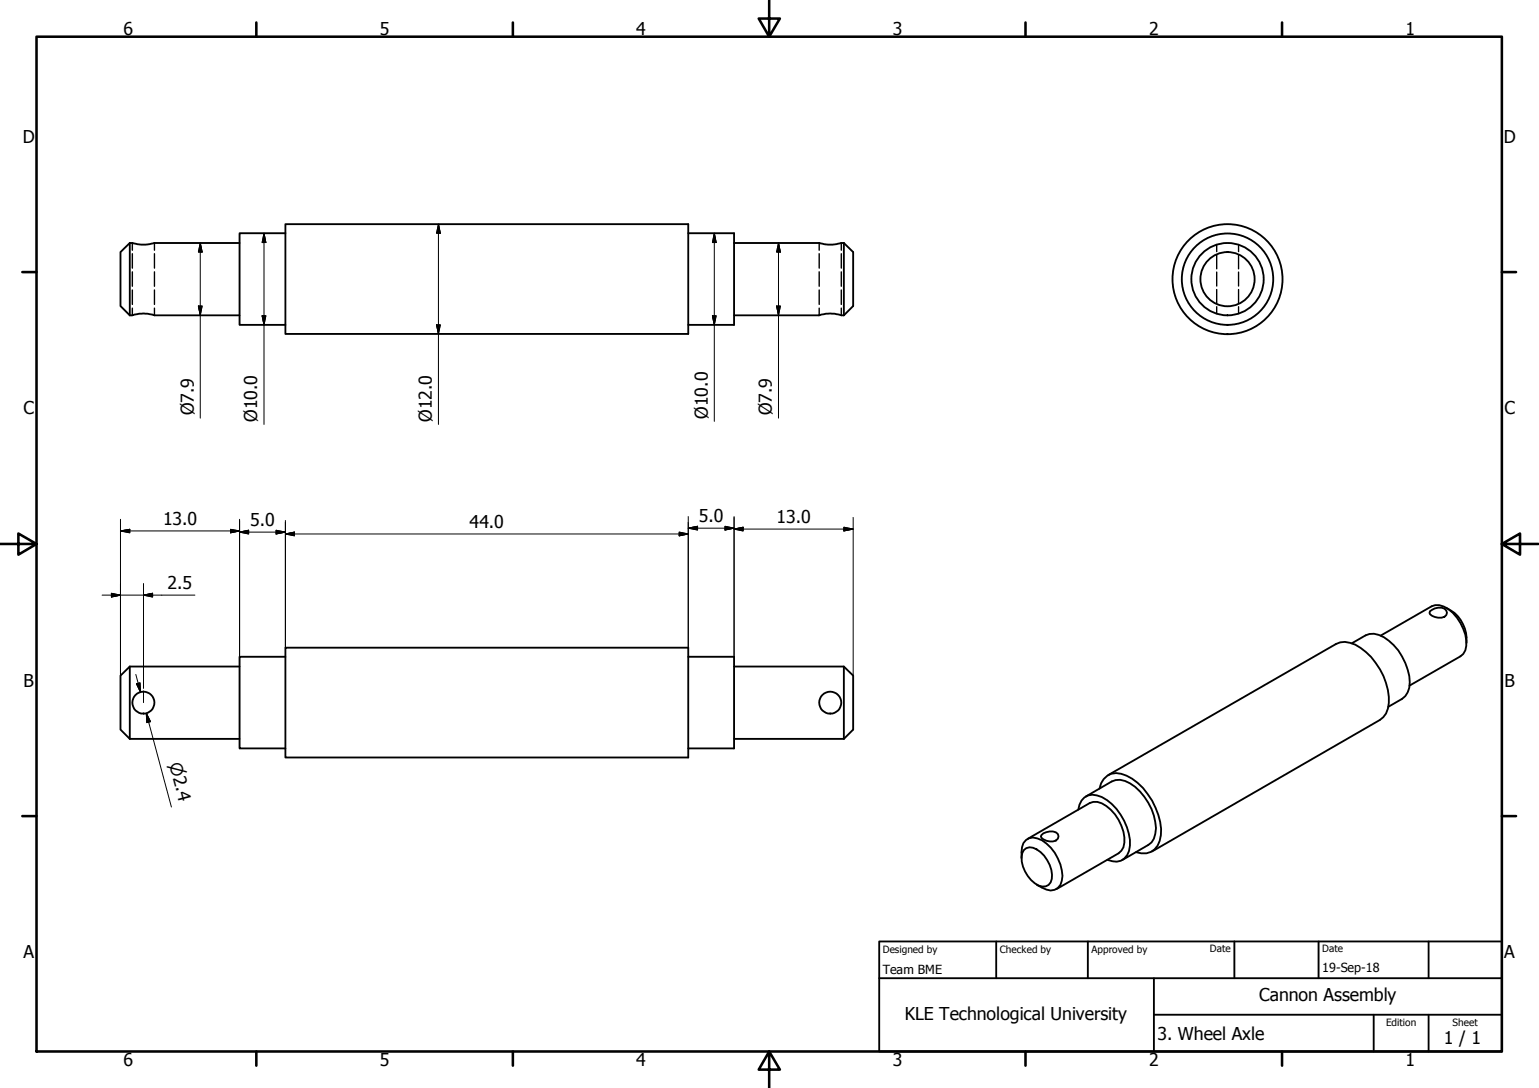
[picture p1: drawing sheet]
<svg xmlns="http://www.w3.org/2000/svg" width="420mm" height="297mm" viewBox="0 0 420 297" stroke-linecap="round" stroke-linejoin="round" font-family="sans-serif">
<!-- layer: Visible (ISO) -->
<g fill="none" stroke="#000" stroke-width=".51">
<path d="M35.4 66.3l-2.5 2.5v14.8l2.5 2.5M35.4 66.3h.7a10.5 10.5 0 0 0 6.1 0h23.2M35.4 66.3v19.8M77.9 61.2h110v30h-110zM77.9 63.7h-12.5v25h12.5M187.9 63.7h12.5v25h-12.5M200.4 66.3h23.2a10.5 10.5 0 0 0 6.1 0h.7M230.4 66.3l2.5 2.5v14.8l-2.5 2.5M230.4 66.3v19.8M35.4 86.1h.7a9.2 9.2 0 0 1 6.1 0h23.2M200.4 86.1h23.2a9.2 9.2 0 0 1 6.1 0h.7M77.9 176.8h110v30h-110z"/>
<path d="M77.9 179.3h-12.5v25h12.5M187.9 179.3h12.5v25h-12.5M369.1 175.6l3.7-2.1a5 5 0 0 1 5 .5 15.3 15.3 0 0 1 6.9 13.8l-.4 1.2-.6 1-.9 .8-3.8 2.2M376.9 173.5l13.9-8a4.4 4.4 0 0 1 4.6 .8 12.5 12.5 0 0 1 4.9 10l-.3 1.2-.5 1-.8 .7-13.9 8M390.4 166.9a3.9 3.9 0 0 1 3.9-.7 1.23 1.23 0 0 1 .7 1.1 1.23 1.23 0 0 1-.7 1.1 3.8 3.8 0 0 1-3.9-.7zM394.8 165.9a9.5 9.5 0 0 1 5.6 9.7M35.4 182l-2.5 2.5v14.7l2.5 2.5M35.4 182v19.7M35.4 182h30M200.4 182h30l2.5 2.5v14.7l-2.5 2.5M230.4 182v19.7M35.4 201.7h30"/>
<path d="M200.4 201.7h30M296.4 217.5l7.1-4.2a4.9 4.9 0 0 1 5 .6 15.9 15.9 0 0 1 7.1 12.2 5 5 0 0 1-2.1 4.6l-7.1 4.1M300.2 215.3a4.8 4.8 0 0 1 7.3-3.5 18 18 0 0 1 9.4 16.2 4.9 4.9 0 0 1-6.8 4.6M302.5 211.6l62.2-35.8a6.1 6.1 0 0 1 6.8 1.1 18.4 18.4 0 0 1 7.7 15 5.4 5.4 0 0 1-2.5 4.7l-62.2 35.9M278.9 234.3a5.8 5.8 0 0 1 1.2-5 3.6 3.6 0 0 1 4.4 .1 12.3 12.3 0 0 1 5.6 9.7 3.5 3.5 0 0 1-3.3 4l-1.1-.2-2.7-1.4M279.5 232.1a2.58 2.58 0 0 1 3.5-.2 8.9 8.9 0 0 1 4.1 8.1 2.37 2.37 0 0 1-3.5 1.8 8.6 8.6 0 0 1-4.5-8.9zM280.5 229l17-9.7a4.2 4.2 0 0 1 4.6 .8 11.5 11.5 0 0 1 4.6 11.2l-.6 1-.7 .7-17 9.7M284.4 228a3.4 3.4 0 0 1 4.4-.3l.2 .6a1.82 1.82 0 0 1-2.4 1.4 2.68 2.68 0 0 1-2.4-1.4zM294.4 221a4.1 4.1 0 0 1 6.4-3.4 15.3 15.3 0 0 1 7.7 13.3 4.1 4.1 0 0 1-6.2 3.8"/>
<circle cx="335.1" cy="76.2" r="7.4"/>
<circle cx="335.1" cy="76.2" r="9.9"/>
<circle cx="335.1" cy="76.2" r="12.5"/>
<circle cx="335.1" cy="76.2" r="15"/>
<circle cx="39.2" cy="191.8" r="2.99"/>
<circle cx="226.7" cy="191.8" r="2.99"/>
</g>
<!-- layer: Hidden (ISO) -->
<g fill="none" stroke="#000" stroke-width=".38">
<path d="M36.1 66.3v2M36.1 69.3v3.9M36.1 74.2v4M36.1 79.2v3.9M42.2 66.3v2M42.2 69.3v3.9M42.2 74.2v4M42.2 79.2v3.9M223.6 66.3v2M223.6 69.3v3.9M223.6 74.2v4M223.6 79.2v3.9"/>
<path d="M229.7 66.3v2M229.7 69.3v3.9M229.7 74.2v4M229.7 79.2v3.9M332.2 66.8v1.9M332.2 69.6v3.8M332.2 74.3v3.8M332.2 79v3.8M338.1 66.8v1.9M338.1 69.6v3.8M338.1 74.3v3.8M338.1 79v3.8"/>
<path d="M36.1 84.1v2M42.2 84.1v2M223.6 84.1v2M229.7 84.1v2M332.2 83.7v1.9M338.1 83.7v1.9"/>
</g>
<!-- layer: Border (ISO) -->
<g fill="none" stroke="#000" stroke-width=".7">
<path d="M10 10h400v277.1h-400zM70 6.1v3.9M140 6.1v3.9M210 0v10l-2.9-4.9h5.8l-2.9 4.9M280 6.1v3.9M350 6.1v3.9M6.1 74.3h3.9M410 74.3h3.9M0 148.5h10l-5-2.8v5.7l5-2.9M410 148.5l5 2.9v-5.7l-5 2.8h10M6.1 222.8h3.9M410 222.8h3.9"/>
<path d="M70 287.1v3.8M140 287.1v3.8M210 287.1l2.9 4.9h-5.8l2.9-4.9v9.9M280 287.1v3.8M350 287.1v3.8"/>
</g>
<!-- layer: Title (ISO) -->
<path d="M240 257h170v30.1h-170zM272 257v10.1M297 257v10.1M337 257v10.1M360 257v10.1M390 257v10.1M240 267.1h170M315 277h95M315 267.1v20M375 277v10.1M390 277v10.1" fill="none" stroke="#000" stroke-width=".51"/>
<!-- layer: Dimension (ISO) -->
<g fill="none" stroke="#000" stroke-width=".27">
<path d="M54.7 66.3l.5 2.5h-1zM54.7 66.3v47.9M72.1 63.7l.5 2.5h-1zM72.1 63.7v52.2M119.7 61.2l.5 2.5h-1zM119.7 61.2v54.7M195 63.7l.5 2.5h-1zM195 63.7v51.3M212.5 66.3l.5 2.5h-1zM212.5 66.3v47.9M54.2 83.6h1l-.5 2.5zM71.6 86.2h1l-.5 2.5z"/>
<path d="M119.2 88.7h1l-.5 2.5zM194.5 86.2h1l-.5 2.5zM212 83.6h1l-.5 2.5zM32.9 145l2.5-.5v1zM32.9 145h32.5M32.9 141.8v42.7M39.2 159.3v28.6M62.9 144.5l2.5 .5-2.5 .5zM65.4 145.3l2.5-.5v1zM65.4 141.8v37.5M65.4 145.3h12.5M75.4 144.8l2.5 .5-2.5 .5z"/>
<path d="M77.9 145.8l2.5-.5v1zM77.9 142.1v34.7M77.9 145.8h110M185.4 145.3l2.5 .5-2.5 .5zM187.9 144.2l2.5-.5v1zM187.9 141v35.8M187.9 144.2h12.5M197.9 143.7l2.5 .5-2.5 .5zM200.4 144.4l2.5-.5v1.1zM200.4 141v38.3M200.4 144.4h32.5M230.4 143.9l2.5 .5-2.5 .6z"/>
<path d="M232.9 141.3v43.2M27.9 162.5h25.3M30.4 162l2.5 .5-2.5 .5zM39.2 162.5l2.5-.5v1zM37.1 184.1l1.3 4.9M37.3 186.7l.9-.3 .2 2.6zM39.2 188.6v3.2M39.9 194.7l1.2 2.3-1 .3zM40.6 197.2l-.7-2.5 6.9 25.6"/>
</g>
<g fill="#000" stroke="#000" stroke-width=".27">
<path d="M54.7 66.3l.5 2.5zM54.7 66.3l.5 2.5h-1zM72.1 63.7l.5 2.5zM72.1 63.7l.5 2.5h-1zM119.7 61.2l.5 2.5zM119.7 61.2l.5 2.5h-1zM195 63.7l.5 2.5zM195 63.7l.5 2.5h-1zM212.5 66.3l.5 2.5zM212.5 66.3l.5 2.5h-1zM54.2 83.6l.5 2.5zM54.2 83.6h1l-.5 2.5z"/>
<path d="M71.6 86.2l.5 2.5zM71.6 86.2h1l-.5 2.5zM119.2 88.7l.5 2.5zM119.2 88.7h1l-.5 2.5zM194.5 86.2l.5 2.5zM194.5 86.2h1l-.5 2.5zM212 83.6l.5 2.5zM212 83.6h1l-.5 2.5zM32.9 145l2.5-.5zM32.9 145l2.5-.5v1zM62.9 145.5l2.5-.5zM62.9 144.5l2.5 .5-2.5 .5z"/>
<path d="M65.4 145.3l2.5-.5zM65.4 145.3l2.5-.5v1zM75.4 145.8l2.5-.5zM75.4 144.8l2.5 .5-2.5 .5zM77.9 145.8l2.5-.5zM77.9 145.8l2.5-.5v1zM185.4 146.3l2.5-.5zM185.4 145.3l2.5 .5-2.5 .5zM187.9 144.2l2.5-.5zM187.9 144.2l2.5-.5v1zM197.9 144.7l2.5-.5zM197.9 143.7l2.5 .5-2.5 .5z"/>
<path d="M200.4 144.4l2.5-.5zM200.4 144.4l2.5-.5v1.1zM230.4 145l2.5-.6zM230.4 143.9l2.5 .5-2.5 .6zM30.4 163l2.5-.5zM30.4 162l2.5 .5-2.5 .5zM39.2 162.5l2.5-.5zM39.2 162.5l2.5-.5v1zM37.3 186.7l1.1 2.3zM37.3 186.7l.9-.3 .2 2.6zM39.9 194.7l1.2 2.3zM39.9 194.7l1.2 2.3-1 .3z"/>
</g>
<g font-size="4.8">
<text x="33.7" y="9.6">6</text>
<text x="103.7" y="9.6">5</text>
<text x="173.7" y="9.6">4</text>
<text x="243.7" y="9.6">3</text>
<text x="313.7" y="9.6">2</text>
<text x="383.7" y="9.6">1</text>
<text x="6.2" y="38.9">D</text>
<text x="410.5" y="38.9">D</text>
<text x="6.4" y="113.1">C</text>
<text x="52.9" y="113.4" transform="rotate(-90 52.9 113.4)">Ø7.9</text>
<text x="210.8" y="113.4" transform="rotate(-90 210.8 113.4)">Ø7.9</text>
<text x="410.7" y="113.1">C</text>
<text x="70.2" y="115.1" transform="rotate(-90 70.2 115.1)">Ø10.0</text>
<text x="117.9" y="115.1" transform="rotate(-90 117.9 115.1)">Ø12.0</text>
<text x="193.2" y="114.3" transform="rotate(-90 193.2 114.3)">Ø10.0</text>
<text x="44.5" y="143.4">13.0</text>
<text x="68.3" y="143.6">5.0</text>
<text x="190.8" y="142.6">5.0</text>
<text x="212" y="142.9">13.0</text>
<text x="128.2" y="144.2">44.0</text>
<text x="45.7" y="160.9">2.5</text>
<text x="6.4" y="187.4">B</text>
<text x="410.7" y="187.4">B</text>
<text x="6.4" y="261.7">A</text>
<text x="410.7" y="261.7">A</text>
<text x="343.7" y="273.4">Cannon Assembly</text>
<text x="247" y="278.4">KLE Technological University</text>
<text x="316" y="283.8">3. Wheel Axle</text>
<text x="394.2" y="285">1 / 1</text>
<text x="33.7" y="290.9">6</text>
<text x="103.7" y="290.9">5</text>
<text x="173.7" y="290.9">4</text>
<text x="243.7" y="290.9">3</text>
<text x="313.7" y="290.9">2</text>
<text x="383.7" y="290.9">1</text>
</g>
<text font-size="4.6" x="46.2" y="208.6" transform="rotate(75 46.2 208.6)">⌀2.4</text>
<g font-size="3.4">
<text x="241" y="266">Team BME</text>
<text x="361" y="265.4">19-Sep-18</text>
</g>
<g font-size="2.7">
<text x="241" y="260.1">Designed by</text>
<text x="273" y="260.1">Checked by</text>
<text x="298" y="260.1">Approved by</text>
<text x="330.3" y="260">Date</text>
<text x="361" y="260">Date</text>
<text x="378.4" y="280.1">Edition</text>
<text x="396.6" y="280.1">Sheet</text>
</g>
</svg>
